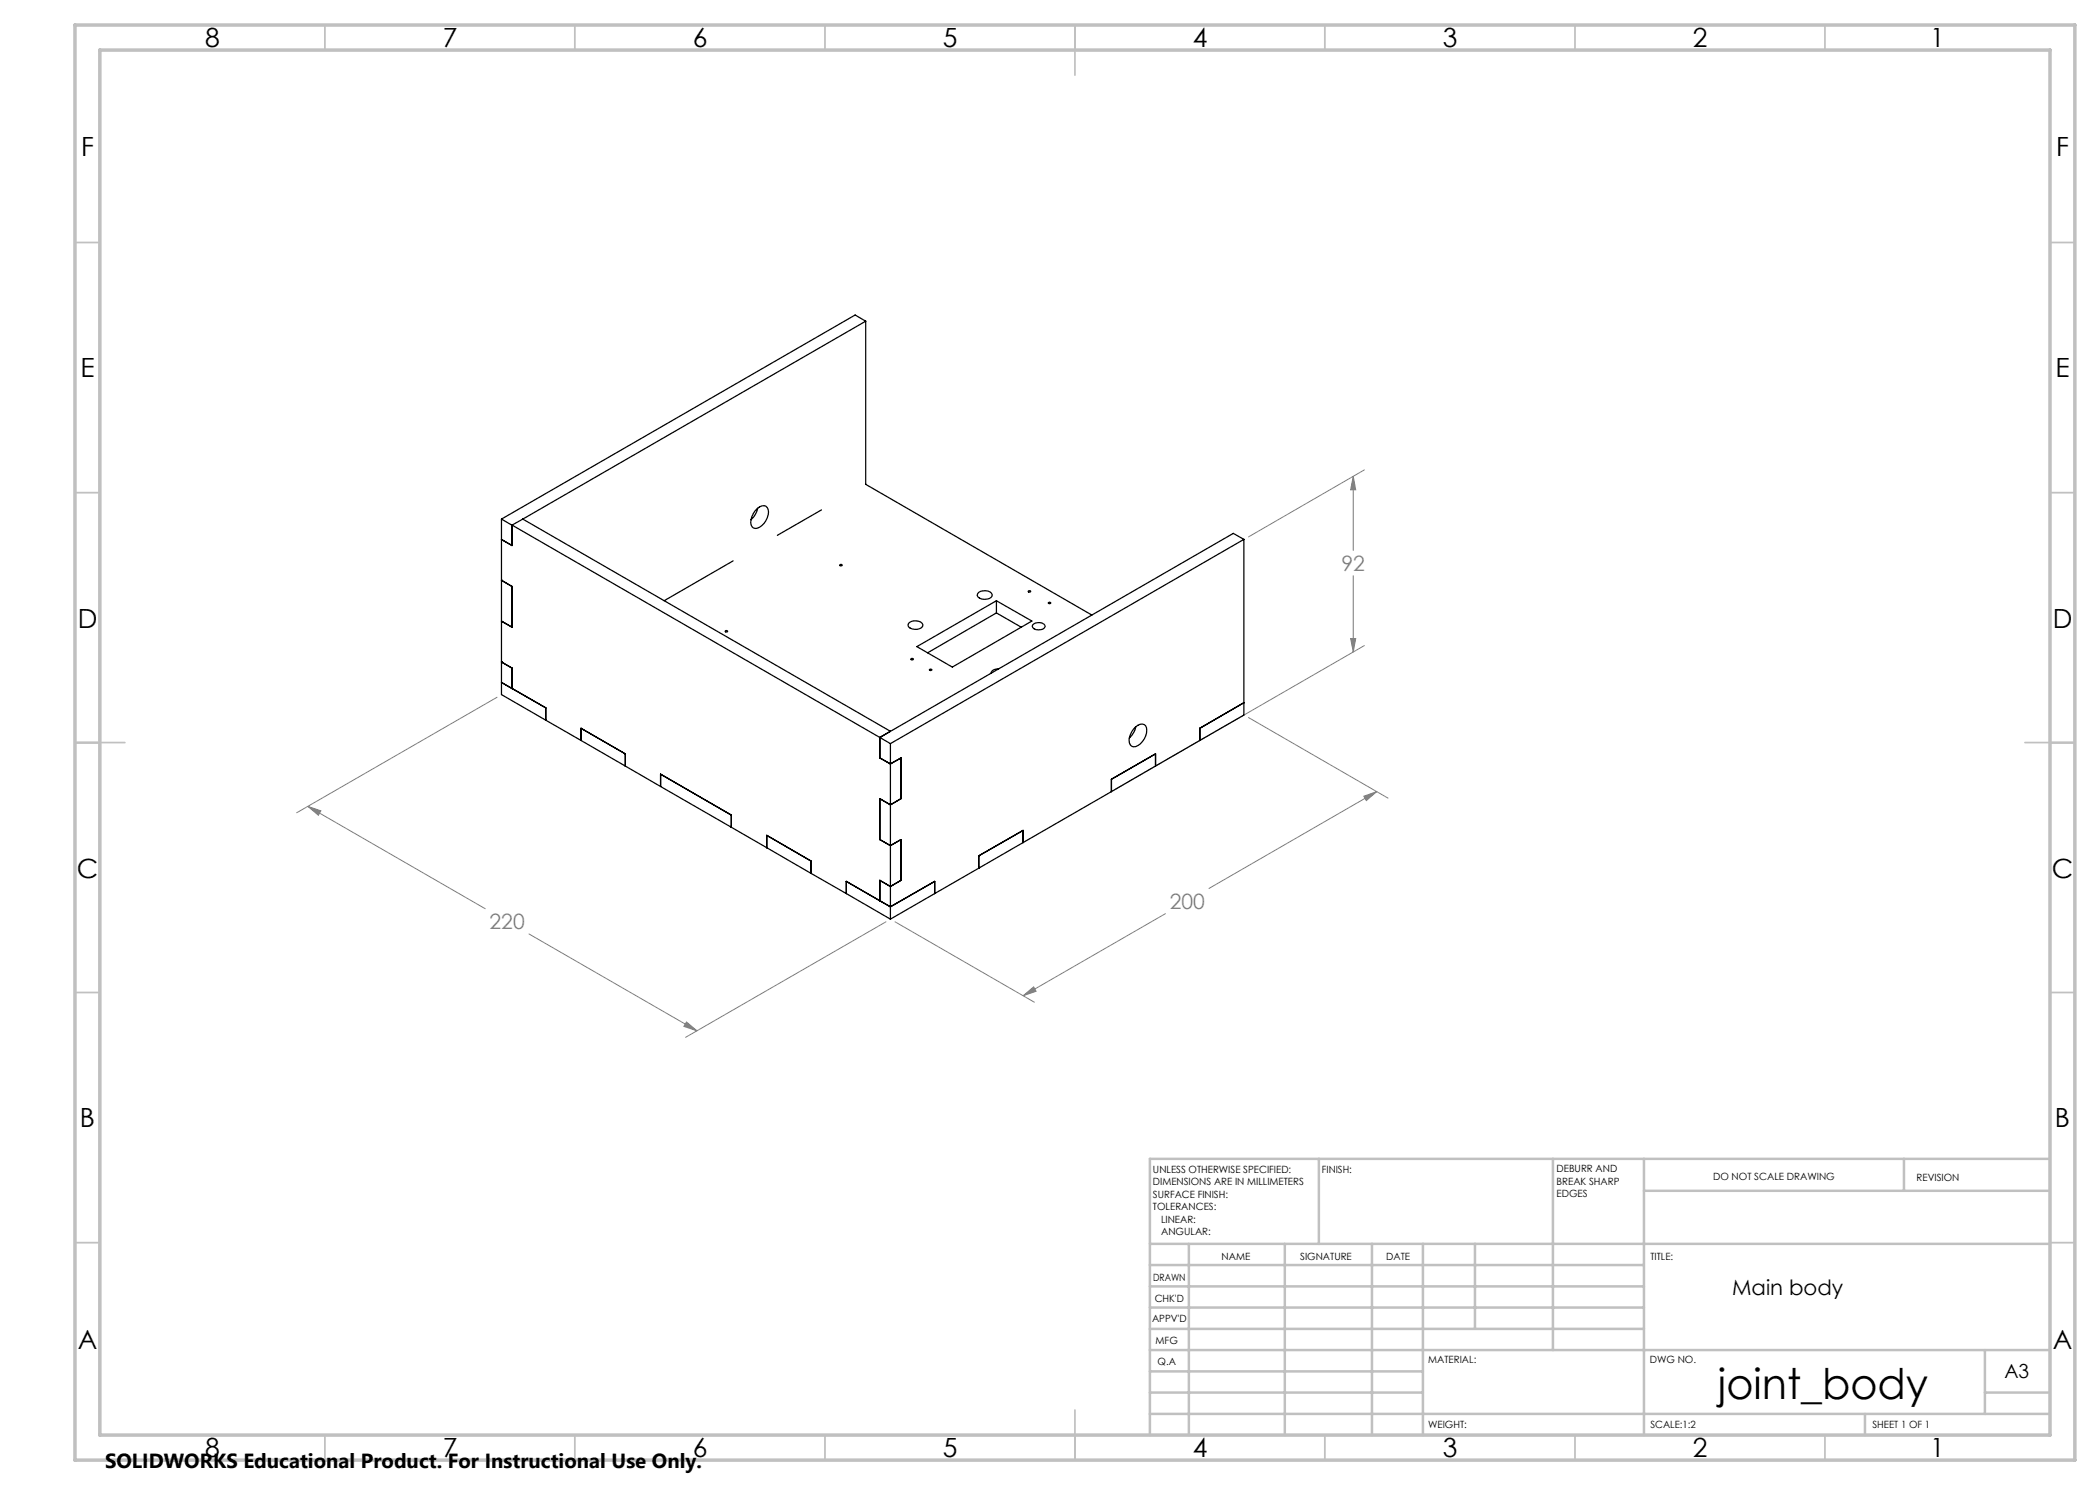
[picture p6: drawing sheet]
<svg xmlns="http://www.w3.org/2000/svg" width="420mm" height="297mm" viewBox="0 0 420 297" stroke-linecap="round" stroke-linejoin="round" font-family="sans-serif">
<g fill="none" stroke="#808080" stroke-width=".2">
<path d="M270.7 95.3l.4 2.7h-1zM270.7 95.3v14.8M272.9 94l-23.2 13.4M270.7 115.1v15.3M99.4 139.4l-40.1 23.2M270.1 127.7h1l-.4 2.7zM272.9 129.1l-49.7 28.7M249.7 143.5l27.9 16.1M272.8 159.2l2.5-.9-2 1.8zM275.3 158.3l-33.5 19.4M61.6 161.3l35.4 20.4M61.6 161.3l2.6 .9-.5 .9z"/>
<path d="M105.8 186.8l33.6 19.4M177.2 184.4l-40.1 23.1M179 184.4l27.9 16M204.6 199.1l2.1-1.7 .5 .9zM233.1 182.7l-28.5 16.4M137.3 204.4l2.1 1.8-2.6-.9z"/>
</g>
<g fill="none" stroke="#c0c0c0" stroke-width=".35">
<path d="M65 5v5M115 5v5M165 5v5M215 5v10M265 5v5M315 5v5M365 5v5M15 48.5h5M410 48.5h5M15 98.5h5M410 98.5h5M15 148.5h10"/>
<path d="M405 148.5h10M15 198.5h5M410 198.5h5M15 248.5h5M410 248.5h5M65 287v5M115 287v5M165 287v5M215 282v10M265 287v5M315 287v5M365 287v5"/>
</g>
<g fill="none" stroke="#c0c0c0" stroke-width=".5">
<path d="M263.8 231.8v17M310.6 231.8v38.2M328.8 231.8v55.2M328.8 238.2h81.2M380.8 231.8v6.4M410 231.8h-180v55.2M230 248.8h180M230 257.3h98.8M230 253h98.8M237.8 248.8v38.2M257 248.8v38.2M274.4 248.8v38.2"/>
<path d="M284.6 248.8v38.2M295 248.8v17M230 265.8h98.8M230 261.5h98.8M230 278.5h54.6M230 274.3h54.6M230 270h180M397 278.5h13M397 270v12.8M230 282.8h180M373 282.8v4.2"/>
</g>
<path d="M15 5h400v287h-400zM20 10h390v277h-390z" fill="none" stroke="#c0c0c0" stroke-width=".7"/>
<path d="M61.6 161.3l2.6 .9-.5 .9zM137.3 204.4l2.1 1.8-2.6-.9zM204.6 199.1l2.1-1.7 .5 .9zM272.8 159.2l2.5-.9-2 1.8zM270.7 95.3l.4 2.7h-1zM270.1 127.7h1l-.4 2.7z" fill="#808080"/>
<g fill="none" stroke="#000" stroke-width=".25">
<path d="M173.1 64.2l-2.1-1.2-70.7 40.8M173.1 64.2l-68.5 39.6M173.1 64.2v32.7l45.3 26.1M100.3 116.1h.1M100.3 103.8v35.1l8.8 5.1M100.3 116.1l2.1 1.2v8.1M100.3 103.8l2.1 1.3M102.4 105v4.1l-2.1-1.2M102.4 105l73.6 42.5M104.6 103.8l73.5 42.5-2.1 1.2M104.6 103.8l-2.2 1.2M146.6 112.2l-13.8 8"/>
<path d="M151.4 101.7a1.36 1.36 0 0 1 2.1-.2 3.2 3.2 0 0 1-2.5 4.2 1.22 1.22 0 0 1-.8-1.8 4.2 4.2 0 0 1 1.2-2.2zM151.5 101.7a4.4 4.4 0 0 1-1.3 2.3M164.3 102l-8.8 5.1M168 113a.22 .22 0 0 1 .2-.1 .22 .22 0 0 1 .2 .2l-.3 .1zM195.7 118.5a1.97 1.97 0 0 1 2.7 .4 1.51 1.51 0 0 1-2.1 .9 .81 .81 0 0 1-.8-1zM205.7 118.2a.21 .21 0 0 1 .2-.1 .21 .21 0 0 1 .2 .3h-.4zM248.8 107.9l-70.7 40.8M248.8 107.9v35.1l-8.8 5.1M248.8 107.9l-2.1-1.2-70.7 40.8M100.3 132.4h.1M100.3 132.4l2.1 1.2v4.1M100.3 124.2l2.1 1.2"/>
<path d="M102.4 137.7l6.7 3.9M102.4 137.7l-2.1-1.2 8.8 5.1M145.1 126.1h.3l.1 .2-.4 .1zM181.9 124.5a1.96 1.96 0 0 1 2.7 .5 1.53 1.53 0 0 1-2.1 .8l-.8-.4-.1-.6zM182.2 131.7l.5 .1a.21 .21 0 0 1-.3 .2 .21 .21 0 0 1-.2-.3zM183.4 129.3l15.9-9.1 7.1 4-15.9 9.2zM185.9 133.9a.22 .22 0 0 1 .3-.1 .22 .22 0 0 1 .1 .3h-.3zM199.3 120.2v2.4M199.3 122.6l-13.8 8M199.3 122.6l5 2.8M199.7 133.8a1.37 1.37 0 0 0-1.5 .8M206.5 125a1.69 1.69 0 0 1 2.5 .1 .77 .77 0 0 1-.9 .8 1.39 1.39 0 0 1-1.7-.6z"/>
<path d="M209.7 120.5a.22 .22 0 0 1 .2-.1 .22 .22 0 0 1 .2 .3h-.3zM109.1 144l7.1 4.1M109.1 141.6v2.4M116.2 148.1v-2.4l8.9 5.1v2.4M116.2 148.1l30.1 17.3M132.1 157.3v-2.5l14.2 8.2v2.4M176 147.5v4.1l2.1 1.2 2.1-1.2v8.1l-2.1 1.3-2.1-1.3v8.2l2.1 1.2 2.1-1.2v8.2l-2.1 1.2-2.1-1.2v4.1l2.1 1.2M176 147.5l2.1 1.2M178.1 148.7v35.1M222.3 158.3l-17.7 10.2M227.1 145.4a1.4 1.4 0 0 1 2-.2 3.3 3.3 0 0 1-2.4 4.2 1.56 1.56 0 0 1-.6-2.4zM227.2 145.3v.1a4.4 4.4 0 0 1-1.4 2.2"/>
<path d="M231.1 153.2v-2.4l-8.8 5.1v2.4M240 148.1l-17.7 10.2M248.8 140.5l-8.8 5.2v2.4M146.3 165.4l15.9 9.3M153.4 169.5v-2.4l8.8 5.1v2.5M162.2 174.7l7.1 4M169.3 178.7v-2.4l8.8 5.1M169.3 178.7l8.8 5.1M186.9 178.7v-2.4l-8.8 5.1M186.9 178.7l-8.8 5.1M195.8 173.6l-8.9 5.1M204.6 168.5v-2.4l-8.8 5.1v2.4"/>
<path d="M204.6 168.5l-8.8 5.1"/>
</g>
<text font-size="8.5" x="343.6" y="279.7">joint_body</text>
<g font-size="5.3">
<text x="41" y="9.5">8</text>
<text x="88.5" y="9.5">7</text>
<text x="138.5" y="9.5">6</text>
<text x="188.5" y="9.5">5</text>
<text x="238.5" y="9.5">4</text>
<text x="288.5" y="9.5">3</text>
<text x="338.5" y="9.5">2</text>
<text x="386" y="9.5">1</text>
<text x="16.2" y="31.2">F</text>
<text x="411.2" y="31.2">F</text>
<text x="16.1" y="75.5">E</text>
<text x="411.1" y="75.5">E</text>
<text x="15.5" y="125.5">D</text>
<text x="410.5" y="125.5">D</text>
<text x="15.4" y="175.5">C</text>
<text x="410.4" y="175.5">C</text>
<text x="16" y="225.5">B</text>
<text x="411" y="225.5">B</text>
<text x="15.5" y="269.7">A</text>
<text x="410.5" y="269.7">A</text>
<text x="41" y="291.5">8</text>
<text x="88.5" y="291.5">7</text>
<text x="138.5" y="291.5">6</text>
<text x="188.5" y="291.5">5</text>
<text x="238.5" y="291.5">4</text>
<text x="288.5" y="291.5">3</text>
<text x="338.5" y="291.5">2</text>
<text x="386" y="291.5">1</text>
</g>
<g font-size="4.2" fill="#808080">
<text x="268.3" y="114.2">92</text>
<text x="97.9" y="185.8">220</text>
<text x="233.9" y="181.8">200</text>
</g>
<text font-size="4.2" x="346.4" y="258.9">Main body</text>
<text font-size="4.1" x="21" y="293.7">SOLIDWORKS Educational Product. For Instructional Use Only.</text>
<text font-size="3.9" x="400.9" y="275.5">A3</text>
<g font-size="2">
<text x="230.6" y="234.6">UNLESS OTHERWISE SPECIFIED:</text>
<text x="230.6" y="237.1">DIMENSIONS ARE IN MILLIMETERS</text>
<text x="230.6" y="239.6">SURFACE FINISH:</text>
<text x="264.4" y="234.6">FINISH:</text>
<text x="311.3" y="234.5">DEBURR AND</text>
<text x="311.3" y="237">BREAK SHARP</text>
<text x="311.3" y="239.5">EDGES</text>
<text x="342.6" y="236">DO NOT SCALE DRAWING</text>
<text x="383.3" y="236.2">REVISION</text>
<text x="230.6" y="242.1">TOLERANCES:</text>
<text x="232.2" y="244.6">LINEAR:</text>
<text x="232.2" y="247.1">ANGULAR:</text>
<text x="244.3" y="252">NAME</text>
<text x="260" y="251.9">SIGNATURE</text>
<text x="277.2" y="251.9">DATE</text>
<text x="330.1" y="251.9">TITLE:</text>
<text x="230.6" y="256.1">DRAWN</text>
<text x="230.9" y="260.3">CHK'D</text>
<text x="230.4" y="264.4">APPV'D</text>
<text x="231.1" y="268.8">MFG</text>
<text x="231.5" y="273">Q.A</text>
<text x="285.6" y="272.5">MATERIAL:</text>
<text x="330" y="272.5">DWG NO.</text>
<text x="285.6" y="285.5">WEIGHT:</text>
<text x="330.1" y="285.6">SCALE:1:2</text>
<text x="374.5" y="285.6">SHEET 1 OF 1</text>
</g>
</svg>
